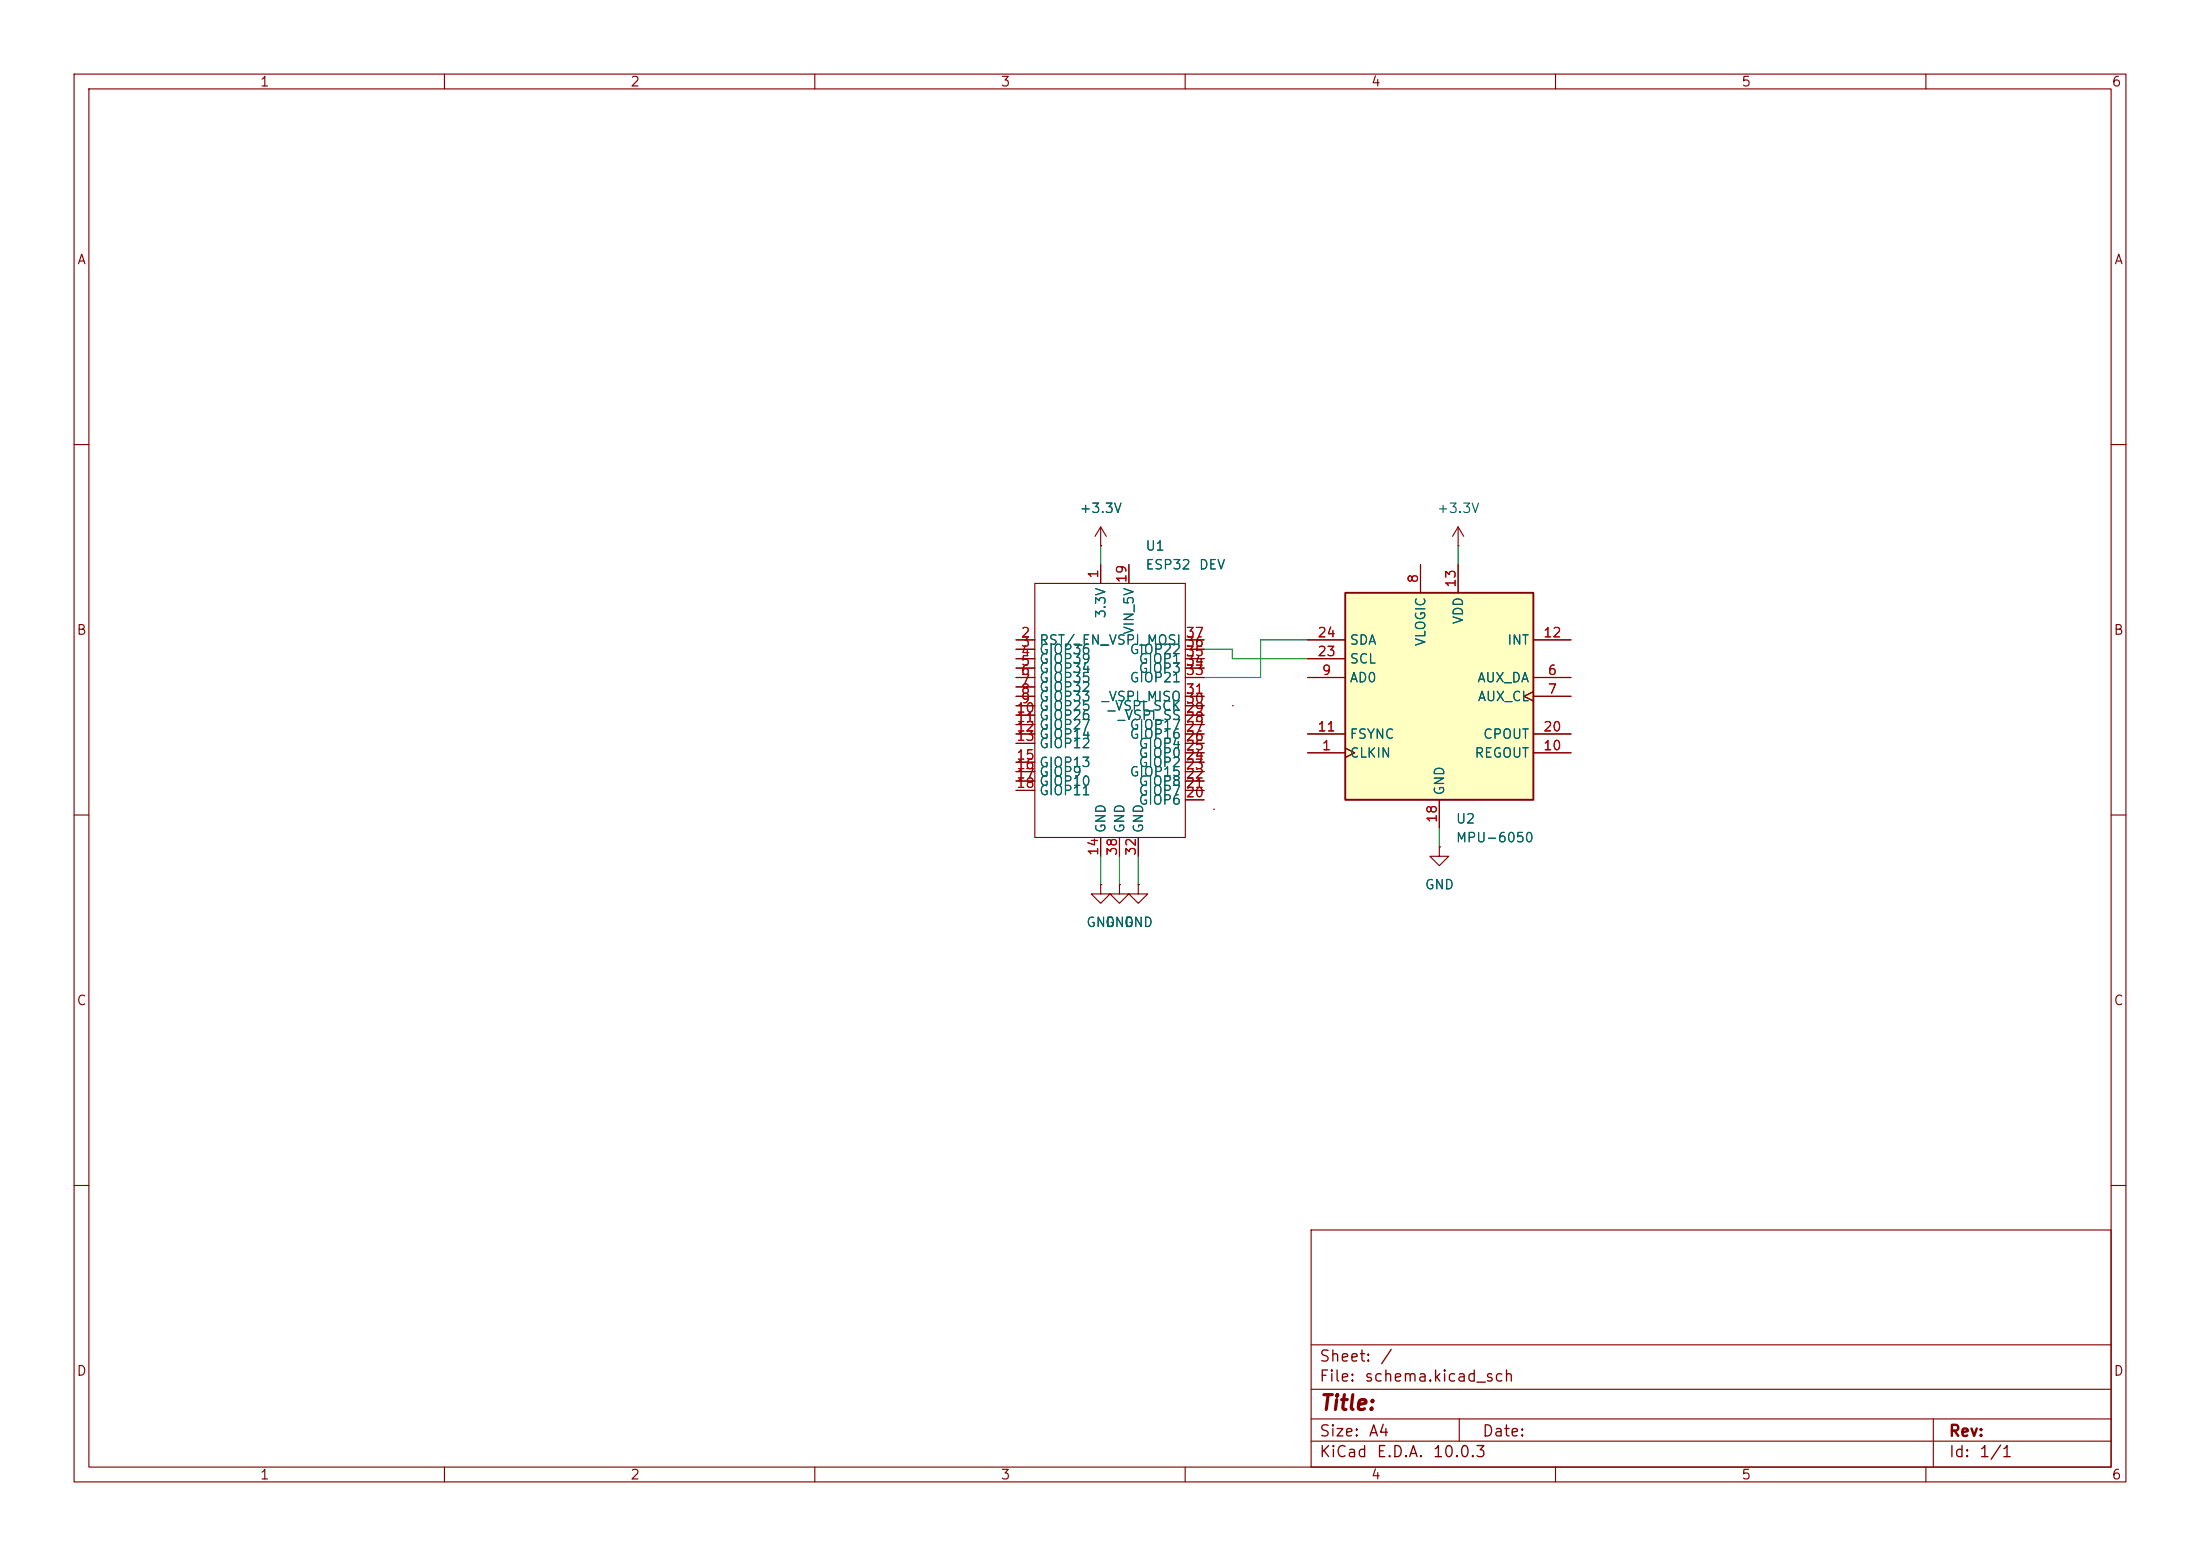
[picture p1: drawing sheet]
<svg xmlns="http://www.w3.org/2000/svg" width="297mm" height="210mm" viewBox="0 0 297 210" stroke-linecap="round" stroke-linejoin="round" font-family="sans-serif">
<g fill="none" stroke="#840000" stroke-width=".15">
<path d="M10 10h277v190h-277zM12 12h273v186h-273zM60 10v2M110 10v2M160 10v2M210 10v2M260 10v2M10 60h2M285 60h2M10 110h2M194.3 114.3v1.3h1.3l-1.3 1.2-1.3-1.2h1.3M194.3 114.3h.1"/>
<path d="M285 110h2M10 160h2M177 166h108v32h-108zM285 160h2M60 198v2M110 198v2M160 198v2M177 194.5h108M177 191.5h108M177 187.5h108M177 181.5h108M197 191.5v3"/>
<path d="M210 198v2M260 198v2M261 191.5v6.5"/>
</g>
<path d="M181.6 80h25.4v28h-25.4z" fill="#ffffc2"/>
<path d="M181.6 80h25.4v28h-25.4z" fill="none" stroke="#840000" stroke-width=".25"/>
<g fill="none" stroke="#840000" stroke-width=".15">
<path d="M139.7 78.7h20.3v34.3h-20.3zM148.6 73.7h.1M148.6 71.1l-.8 1.3M148.6 71.1l.8 1.3M148.6 71.1v2.6M148.6 76.2v2.5M152.4 76.2v2.5M191.8 76.2v3.8M196.8 73.7h.1M196.8 71.1v2.6M196.8 76.2v3.8M196.8 71.1l-.7 1.3"/>
<path d="M196.8 71.1l.8 1.3M137.2 91.4h2.5M137.2 94h2.5M137.2 99.1h2.5M137.2 86.4h2.5M137.2 88.9h2.5M137.2 87.6h2.5M137.2 90.2h2.5M137.2 92.7h2.5M137.2 95.3h2.5M137.2 96.5h2.5M137.2 97.8h2.5"/>
<path d="M160 91.4h2.6M160 94h2.6M160 99.1h2.6M160 86.4h2.6M160 88.9h2.6M160 87.6h2.6M160 90.2h2.6M160 95.3h2.6M160 96.5h2.6M160 97.8h2.6M166.4 95.3h.1M176.5 91.4h5.1"/>
<path d="M176.5 99.1h5.1M176.5 86.4h5.1M176.5 88.9h5.1M207 93.3l-1.3 .7 1.3 .6M207 91.4h5.1M207 94h5.1M207 99.1h5.1M207 86.4h5.1M137.2 100.3h2.5M137.2 102.9h2.5M137.2 104.1h2.5M137.2 105.4h2.5"/>
<path d="M137.2 106.7h2.5M148.6 119.4v1.3h1.3l-1.3 1.2-1.3-1.2h1.3M148.6 119.4h.1M148.6 113v2.6M151.1 119.4v1.3h1.3l-1.3 1.2-1.2-1.2h1.2M151.1 119.4h.1M151.1 113v2.6M153.7 119.4v1.3h1.2l-1.2 1.2-1.3-1.2h1.3M153.7 119.4h.1M153.7 113v2.6M160 101.6h2.6M160 100.3h2.6"/>
<path d="M160 102.9h2.6M160 104.1h2.6M160 105.4h2.6M160 106.7h2.6M160 108h2.6M163.8 109.2h.1M176.5 101.6h5.1M181.6 101l1.3 .6-1.3 .6M194.3 114.3h.1M194.3 108v3.8M207 101.6h5.1"/>
</g>
<path d="M148.6 73.7v2.5M196.8 73.7v2.5M162.6 87.6h3.8v1.3h10.1M176.5 86.4h-6.3v5h-7.6M148.6 115.6v3.8M151.1 115.6v3.8M153.7 115.6v3.8M194.3 111.8v2.5" fill="none" stroke="#009600" stroke-width=".15"/>
<text font-size="2" fill="#840000" x="178" y="190.8">Title:</text>
<g font-size="1.5" fill="#840000">
<text x="178" y="184.2">Sheet:</text>
<text x="186.2" y="184.2">/</text>
<text x="178" y="186.9">File:</text>
<text x="184.1" y="186.9">schema.kicad_sch</text>
<text x="178" y="197.1">KiCad</text>
<text x="178" y="194.3">Size:</text>
<text x="184.7" y="194.3">A4</text>
<text x="185.7" y="197.1">E.D.A.</text>
<text x="193.3" y="197.1">10.0.3</text>
<text x="200" y="194.3">Date:</text>
<text x="263" y="194.3">Rev:</text>
<text x="263" y="197.1">Id:</text>
<text x="267.1" y="197.1">1/1</text>
</g>
<g font-size="1.3" fill="#840000">
<text x="35" y="12">1</text>
<text x="85" y="12">2</text>
<text x="135" y="12">3</text>
<text x="185" y="12">4</text>
<text x="235" y="12">5</text>
<text x="285" y="12">6</text>
<text x="10.3" y="36">A</text>
<text x="285.3" y="36">A</text>
<text x="10.3" y="86">B</text>
<text x="285.3" y="86">B</text>
<text x="10.3" y="136">C</text>
<text x="285.3" y="136">C</text>
<text x="10.3" y="186">D</text>
<text x="285.3" y="186">D</text>
<text x="35" y="200">1</text>
<text x="85" y="200">2</text>
<text x="135" y="200">3</text>
<text x="185" y="200">4</text>
<text x="235" y="200">5</text>
<text x="285" y="200">6</text>
</g>
<g font-size="1.3" fill="#006464">
<text x="145.6" y="69.6">+3.3V</text>
<text x="193.9" y="69.6">+3.3V</text>
<text x="154.6" y="77.2">ESP32</text>
<text x="154.6" y="74.6">U1</text>
<text x="161.8" y="77.2">DEV</text>
<text x="149.6" y="83.6" transform="rotate(-90 149.6 83.6)">3.3V</text>
<text x="140.2" y="87.3">RST/_EN_</text>
<text x="140.2" y="88.6">GIOP36</text>
<text x="140.2" y="89.9">GIOP39</text>
<text x="148.6" y="87.3">_VSPI_MOSI 36</text>
<text x="152.4" y="88.6">GIOP22</text>
<text x="153.4" y="85.7" transform="rotate(-90 153.4 85.7)">VIN_5V</text>
<text x="153.6" y="89.9">GIOP1</text>
<text x="182.1" y="89.9">SCL</text>
<text x="182.1" y="87.3">SDA</text>
<text x="192.7" y="87.3" transform="rotate(-90 192.7 87.3)">VLOGIC</text>
<text x="197.8" y="84.3" transform="rotate(-90 197.8 84.3)">VDD</text>
<text x="203.4" y="87.3">INT</text>
<text x="140.2" y="91.1">GIOP34</text>
<text x="140.2" y="92.4">GIOP35</text>
<text x="140.2" y="93.7">GIOP32</text>
<text x="140.2" y="95">GIOP33</text>
<text x="148.6" y="95">_VSPI_MISO 30</text>
<text x="152.4" y="92.4">GIOP21</text>
<text x="153.6" y="91.1">GIOP3</text>
<text x="182.1" y="92.4">AD0</text>
<text x="199.3" y="92.4">AUX_DA</text>
<text x="199.4" y="95">AUX_CL</text>
<text x="140.2" y="96.2">GIOP25</text>
<text x="140.2" y="97.5">GIOP26</text>
<text x="140.2" y="98.8">GIOP27</text>
<text x="140.2" y="100">GIOP14</text>
<text x="140.2" y="101.3">GIOP12</text>
<text x="149.5" y="96.2">_VSPI_SCK 29</text>
<text x="150.8" y="97.5">_VSPI_SS 28</text>
<text x="152.4" y="100">GIOP16</text>
<text x="152.4" y="98.8">GIOP17</text>
<text x="153.6" y="101.3">GIOP4</text>
<text x="182.1" y="100">FSYNC</text>
<text x="200.1" y="100">CPOUT</text>
<text x="140.2" y="103.8">GIOP13</text>
<text x="140.2" y="105.1">GIOP9</text>
<text x="140.2" y="106.4">GIOP10</text>
<text x="140.2" y="107.7">GIOP11</text>
<text x="152.4" y="105.1">GIOP15</text>
<text x="153.6" y="107.7">GIOP7</text>
<text x="153.6" y="106.4">GIOP8</text>
<text x="153.6" y="103.8">GIOP2</text>
<text x="153.6" y="102.6">GIOP0</text>
<text x="182.1" y="102.6">CLKIN</text>
<text x="195.3" y="107.4" transform="rotate(-90 195.3 107.4)">GND</text>
<text x="199" y="102.6">REGOUT</text>
<text x="149.6" y="112.5" transform="rotate(-90 149.6 112.5)">GND</text>
<text x="152.1" y="112.5" transform="rotate(-90 152.1 112.5)">GND</text>
<text x="153.6" y="108.9">GIOP6</text>
<text x="154.6" y="112.5" transform="rotate(-90 154.6 112.5)">GND</text>
<text x="196.5" y="111.5">U2</text>
<text x="196.5" y="114">MPU-6050</text>
<text x="146.6" y="125.4">GND</text>
<text x="149.1" y="125.4">GND</text>
<text x="151.6" y="125.4">GND</text>
<text x="192.3" y="120.4">GND</text>
</g>
<g font-size="1.3" fill="#a90000">
<text x="148.6" y="78.2" transform="rotate(-90 148.6 78.2)">1</text>
<text x="152.4" y="78.8" transform="rotate(-90 152.4 78.8)">19</text>
<text x="191.7" y="78.8" transform="rotate(-90 191.7 78.8)">8</text>
<text x="196.8" y="79.4" transform="rotate(-90 196.8 79.4)">13</text>
<text x="137.7" y="86.3">2</text>
<text x="137.7" y="87.6">3</text>
<text x="137.7" y="88.9">4</text>
<text x="160" y="88.9">35</text>
<text x="160" y="86.3">37</text>
<text x="177.8" y="88.9">23</text>
<text x="177.8" y="86.3">24</text>
<text x="208.2" y="86.3">12</text>
<text x="137.7" y="90.1">5</text>
<text x="137.7" y="91.4">6</text>
<text x="137.7" y="92.7">7</text>
<text x="137.7" y="94">8</text>
<text x="137.7" y="95.2">9</text>
<text x="160" y="94">31</text>
<text x="160" y="91.4">33</text>
<text x="160" y="90.1">34</text>
<text x="178.4" y="91.4">9</text>
<text x="208.8" y="91.4">6</text>
<text x="208.8" y="94">7</text>
<text x="137.1" y="96.5">10</text>
<text x="137.1" y="97.8">11</text>
<text x="137.1" y="99">12</text>
<text x="137.1" y="100.3">13</text>
<text x="160" y="101.6">25</text>
<text x="160" y="100.3">26</text>
<text x="160" y="99">27</text>
<text x="177.8" y="99">11</text>
<text x="178.4" y="101.6">1</text>
<text x="208.2" y="101.6">10</text>
<text x="208.2" y="99">20</text>
<text x="137.1" y="102.8">15</text>
<text x="137.1" y="104.1">16</text>
<text x="137.1" y="105.4">17</text>
<text x="137.1" y="106.7">18</text>
<text x="160" y="107.9">20</text>
<text x="160" y="106.7">21</text>
<text x="160" y="105.4">22</text>
<text x="160" y="104.1">23</text>
<text x="160" y="102.8">24</text>
<text x="194.3" y="111.2" transform="rotate(-90 194.3 111.2)">18</text>
<text x="148.6" y="115.6" transform="rotate(-90 148.6 115.6)">14</text>
<text x="151.1" y="115.6" transform="rotate(-90 151.1 115.6)">38</text>
<text x="153.6" y="115.6" transform="rotate(-90 153.6 115.6)">32</text>
</g>
</svg>
